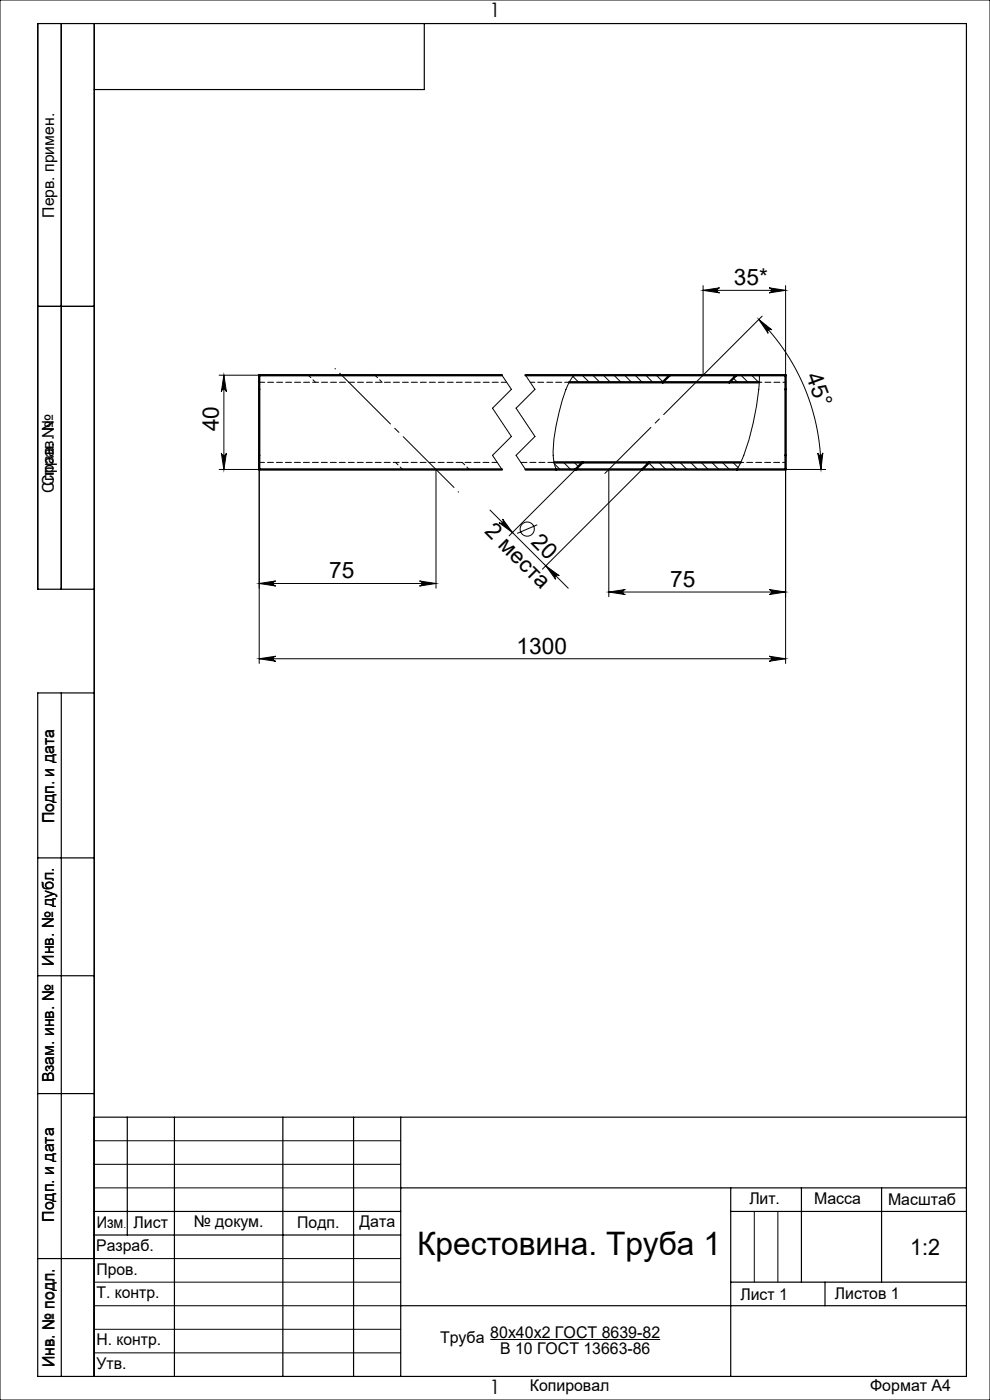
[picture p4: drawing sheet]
<svg xmlns="http://www.w3.org/2000/svg" width="210mm" height="297mm" viewBox="0 0 210 297" stroke-linecap="round" stroke-linejoin="round" font-family="sans-serif">
<g fill="none" stroke="#000" stroke-width=".21">
<path d="M0 0h210v297h-210zM46.5 79.6h8.5M47.5 79.6l.5 3.5a.54 .54 0 0 0-.5-.5 .54 .54 0 0 0-.5 .5zM47.5 79.6v20M106.5 79.6l2 3-4 4 4 6-4 4 2 3M111.5 79.6l2 3-4 4 4 6-4 4 2 3M121.5 79.9l1.3 1.2M121.7 79.6l-.2 .3a15.2 15.2 0 0 0-2.3 5.1 42.4 42.4 0 0 0-1.9 11.6l.3 1.7 .4 1.3M123.5 79.6l1.5 1.5M125.7 79.6l1.5 1.5M128 79.6l1.5 1.5M130.2 79.6l1.5 1.5"/>
<path d="M132.5 79.6l1.5 1.5M134.7 79.6l1.5 1.5M137 79.6l1.5 1.5M139.2 79.6l1.4 1.4M141.5 79.6l.3 .3M149.1 60.6v19M149.1 61.6h17.5M149.1 61.6l3.5-.5a.54 .54 0 0 0-.5 .5 .54 .54 0 0 0 .5 .5zM157.2 79.6l1.5 1.5M159.4 79.6l1.5 1.5M161 67.8l2.7 2.2a.54 .54 0 0 0-.7 0 .54 .54 0 0 0-.1 .7zM161 67.8a45 45 0 0 1 13.1 31.8"/>
<path d="M161.1 79.6a48.5 48.5 0 0 1-4.2 19l-.6 1M161.7 67.1l-11.1 11.1M163.1 61.1l3.5 .5-3.5 .5a.54 .54 0 0 0 .6-.5 .54 .54 0 0 0-.6-.5zM166.6 60.6v22M46.5 99.6h8.5M47 96.1a.54 .54 0 0 0 .5 .5 .54 .54 0 0 0 .5-.5l-.5 3.5zM55 96.6v44.2M92.5 99.6v25.2M117.6 98.4l1.2 1.2M119.5 98.1l1.5 1.5M121.8 98.1l.9 .9M122.1 99.6l-14.1 14.1"/>
<path d="M129.1 99.6v27M136.2 99.6l-21.1 21.1M136.5 99.3l.3 .3M137.6 98.2l1.4 1.4M139.8 98.1l1.5 1.5M142 98.1l1.5 1.5M144.2 98.1l1.5 1.5M146.5 98.1l1.5 1.5M148.7 98.1l1.5 1.5M151 98.1l1.5 1.5M153.2 98.1l1.5 1.5M155.5 98.1l1.1 1.1"/>
<path d="M155.6 80.2l.8 .9M166.6 99.6v41.2M166.7 99.6h8.4M173.5 96.1a.54 .54 0 0 0 .5 .5 .54 .54 0 0 0 .5-.5l-.4 3.5zM103.9 108.2l16.6 16.6M106.6 110.1l2.1 2.9-2.9-2.1a.54 .54 0 0 0 .8 0 .54 .54 0 0 0 0-.8zM114 111.3l-4.3 1.9M55 123.8l3.5-.6a.54 .54 0 0 0-.5 .6 .54 .54 0 0 0 .5 .5zM55 139.8h111.6M55 123.8h37.5M55 139.8l3.5-.6a.54 .54 0 0 0-.5 .6 .54 .54 0 0 0 .5 .5zM89 123.2l3.5 .6-3.5 .5a.54 .54 0 0 0 .5-.5 .54 .54 0 0 0-.5-.6z"/>
<path d="M115.8 120l2.8 2.1a.54 .54 0 0 0-.7 0 .54 .54 0 0 0 0 .8zM129.1 125.6l3.5-.5a.54 .54 0 0 0-.5 .5 .54 .54 0 0 0 .5 .5zM129.1 125.6h37.5M163.1 139.2l3.5 .6-3.5 .5a.54 .54 0 0 0 .6-.5 .54 .54 0 0 0-.6-.6zM163.1 125.1l3.5 .5-3.5 .5a.54 .54 0 0 0 .6-.5 .54 .54 0 0 0-.6-.5zM20 242h65M20 247h65M20 252h65M160 257v15M165 257v15M20 267h65M20 272h65"/>
<path d="M20 277h65M20 282h65M20 287h65M104 284.2h36"/>
<circle cx="111.8" cy="112.2" r="1.5"/>
</g>
<path d="M71.1 78.2l26.2 26.2" fill="none" stroke="#000" stroke-width=".21" stroke-dasharray="15.2 1.3 1.3 1.3" stroke-dashoffset="-1.4"/>
<path d="M128.3 100.4l22.3-22.2" fill="none" stroke="#000" stroke-width=".21" stroke-dasharray="15.2 1.3 1.3 1.3" stroke-dashoffset="1.4"/>
<g fill="none" stroke="#000" stroke-width=".25">
<path d="M13 5v120M20 5v287M90 5v14h-70M8 65h12M20 125h-12v-120h197v287h-197v-145h12M13 147v145M8 182h12M8 207h12M8 232h12M20 237h185M27 237v25M37 237v55"/>
<path d="M60 237v55M75 237v55M85 237v55M20 257h65M85 252h120M155 252v40M155 257h50M170 252v20M187 252v20M8 267h12M20 262h65M85 277h120"/>
<path d="M155 272h50M175 272v5"/>
</g>
<g fill="#000">
<path d="M47 96.1a.54 .54 0 0 0 .5 .5 .54 .54 0 0 0 .5-.5l-.5 3.5zM47.5 79.6l.5 3.5a.54 .54 0 0 0-.5-.5 .54 .54 0 0 0-.5 .5z"/>
<path d="M173.5 96.1a.54 .54 0 0 0 .5 .5 .54 .54 0 0 0 .5-.5l-.4 3.5zM161 67.8l2.7 2.2a.54 .54 0 0 0-.7 0 .54 .54 0 0 0-.1 .7z"/>
<path d="M55 139.8l3.5-.6a.54 .54 0 0 0-.5 .6 .54 .54 0 0 0 .5 .5zM163.1 139.2l3.5 .6-3.5 .5a.54 .54 0 0 0 .6-.5 .54 .54 0 0 0-.6-.6zM129.1 125.6l3.5-.5a.54 .54 0 0 0-.5 .5 .54 .54 0 0 0 .5 .5zM163.1 125.1l3.5 .5-3.5 .5a.54 .54 0 0 0 .6-.5 .54 .54 0 0 0-.6-.5zM149.1 61.6l3.5-.5a.54 .54 0 0 0-.5 .5 .54 .54 0 0 0 .5 .5zM163.1 61.1l3.5 .5-3.5 .5a.54 .54 0 0 0 .6-.5 .54 .54 0 0 0-.6-.5zM210.1 131.9v1.1zM210.1 131.9v1.1zM210.1 182.5v1zM210.1 182.5v1z"/>
<path d="M89 123.2l3.5 .6-3.5 .5a.54 .54 0 0 0 .5-.5 .54 .54 0 0 0-.5-.6zM55 123.8l3.5-.6a.54 .54 0 0 0-.5 .6 .54 .54 0 0 0 .5 .5zM210.1 144.3v1.1zM210.1 144.3v1.1z"/>
<path d="M115.8 120l2.8 2.1a.54 .54 0 0 0-.7 0 .54 .54 0 0 0 0 .8zM106.6 110.1l2.1 2.9-2.9-2.1a.54 .54 0 0 0 .8 0 .54 .54 0 0 0 0-.8zM210.1 135.7v2.9zM210.1 125.8v2.8z"/>
</g>
<g fill="none" stroke="#000" stroke-width=".5">
<path d="M106.5 79.6h-51.5v20h51.5M111.5 79.6h30.6M142.1 79.6h14.1M142.1 79.6l-1.5 1.5M156.2 79.6h10.4v20h-30.4M156.2 79.6l-1.5 1.5M111.5 99.6h10.6M117.5 98.1h6.1M120.7 81.1h19.9M122.1 99.6h14.1M123.6 98.1h14.1M123.6 98.1l-1.5 1.5"/>
<path d="M137.7 98.1l-1.5 1.5M137.7 98.1h19.4M140.6 81.1h14.1M154.7 81.1h6.4"/>
</g>
<path d="M112.5 81.1h8.2" fill="none" stroke="#000" stroke-width=".21" stroke-dasharray="1.3 .6" stroke-dashoffset=".3"/>
<path d="M110.5 98.1h7" fill="none" stroke="#000" stroke-width=".21" stroke-dasharray="1.3 .6"/>
<path d="M157.1 98.1h9.5" fill="none" stroke="#000" stroke-width=".21" stroke-dasharray="1.3 .6" stroke-dashoffset=".6"/>
<path d="M161.1 81.1h5.5" fill="none" stroke="#000" stroke-width=".21" stroke-dasharray="1.3 .6" stroke-dashoffset=".7"/>
<path d="M55 81.1h52.5" fill="none" stroke="#000" stroke-width=".21" stroke-dasharray="1.3 .6" stroke-dashoffset=".1"/>
<path d="M55 98.1h50.5" fill="none" stroke="#000" stroke-width=".21" stroke-dasharray="1.3 .6" stroke-dashoffset=".2"/>
<path d="M65.4 79.6l1.5 1.5M81.1 81.1l-1.5-1.5M83.9 98.1l1.5 1.5M99.6 99.6l-1.5-1.5" fill="none" stroke="#000" stroke-width=".21" stroke-dasharray="1.3 .6" stroke-dashoffset=".5"/>
<text font-size="6.9" x="88.5" y="266.2">Крестовина. Труба 1</text>
<g font-size="4.8">
<text x="155.7" y="60.5">35*</text>
<text x="170.9" y="79.8" transform="rotate(69 170.9 79.8)">45°</text>
<text x="46.4" y="91.5" transform="rotate(-90 46.4 91.5)">40</text>
<text x="102.6" y="112.9" transform="rotate(45 102.6 112.9)">2 места</text>
<text x="112.5" y="115.1" transform="rotate(45 112.5 115.1)">20</text>
<text x="69.8" y="122.7">75</text>
<text x="142.2" y="124.5">75</text>
<text x="109.6" y="138.7">1300</text>
<text x="193.1" y="266.2">1:2</text>
</g>
<g font-size="4.2">
<text x="103.8" y="3.7">1</text>
<text x="103.8" y="295.7">1</text>
</g>
<g font-size="3.4">
<text x="11.5" y="46.2" transform="rotate(-90 11.5 46.2)">Перв. примен.</text>
<text x="11.4" y="103.2" transform="rotate(-90 11.4 103.2)">Справ. №</text>
<text x="11.5" y="104.5" transform="rotate(-90 11.5 104.5)">Справ. №</text>
<text x="11.4" y="174.7" transform="rotate(-90 11.4 174.7)">Подп. и дата</text>
<text x="11.5" y="204.9" transform="rotate(-90 11.5 204.9)">Инв. № дубл.</text>
<text x="11.5" y="229.6" transform="rotate(-90 11.5 229.6)">Взам. инв. №</text>
<text x="159" y="255.5">Лит.</text>
<text x="172.7" y="255.5">Масса</text>
<text x="188.4" y="255.6">Масштаб</text>
<text x="11.5" y="259.2" transform="rotate(-90 11.5 259.2)">Подп. и дата</text>
<text x="20.5" y="260.4">Изм</text>
<text x="28.3" y="260.4">Лист</text>
<text x="41.1" y="260.4">№ докум.</text>
<text x="63.1" y="260.4">Подп.</text>
<text x="76.2" y="260.4">Дата</text>
<text x="20.4" y="265.4">Разраб.</text>
<text x="20.5" y="275.4">Т. контр.</text>
<text x="20.5" y="270.4">Пров.</text>
<text x="157" y="275.7">Лист 1</text>
<text x="177.1" y="275.7">Листов 1</text>
<text x="20.5" y="285.4">Н. контр.</text>
<text x="93.3" y="284.9">Труба</text>
<text x="104" y="283.8">80х40х2 ГОСТ 8639-82</text>
<text x="106.1" y="287.3">В 10 ГОСТ 13663-86</text>
<text x="11.4" y="290" transform="rotate(-90 11.4 290)">Инв. № подл.</text>
<text x="20.5" y="290.4">Утв.</text>
<text x="112.4" y="295">Копировал</text>
<text x="184.6" y="295">Формат А4</text>
</g>
<text font-size="2.1" x="26.2" y="260.4">.</text>
</svg>
